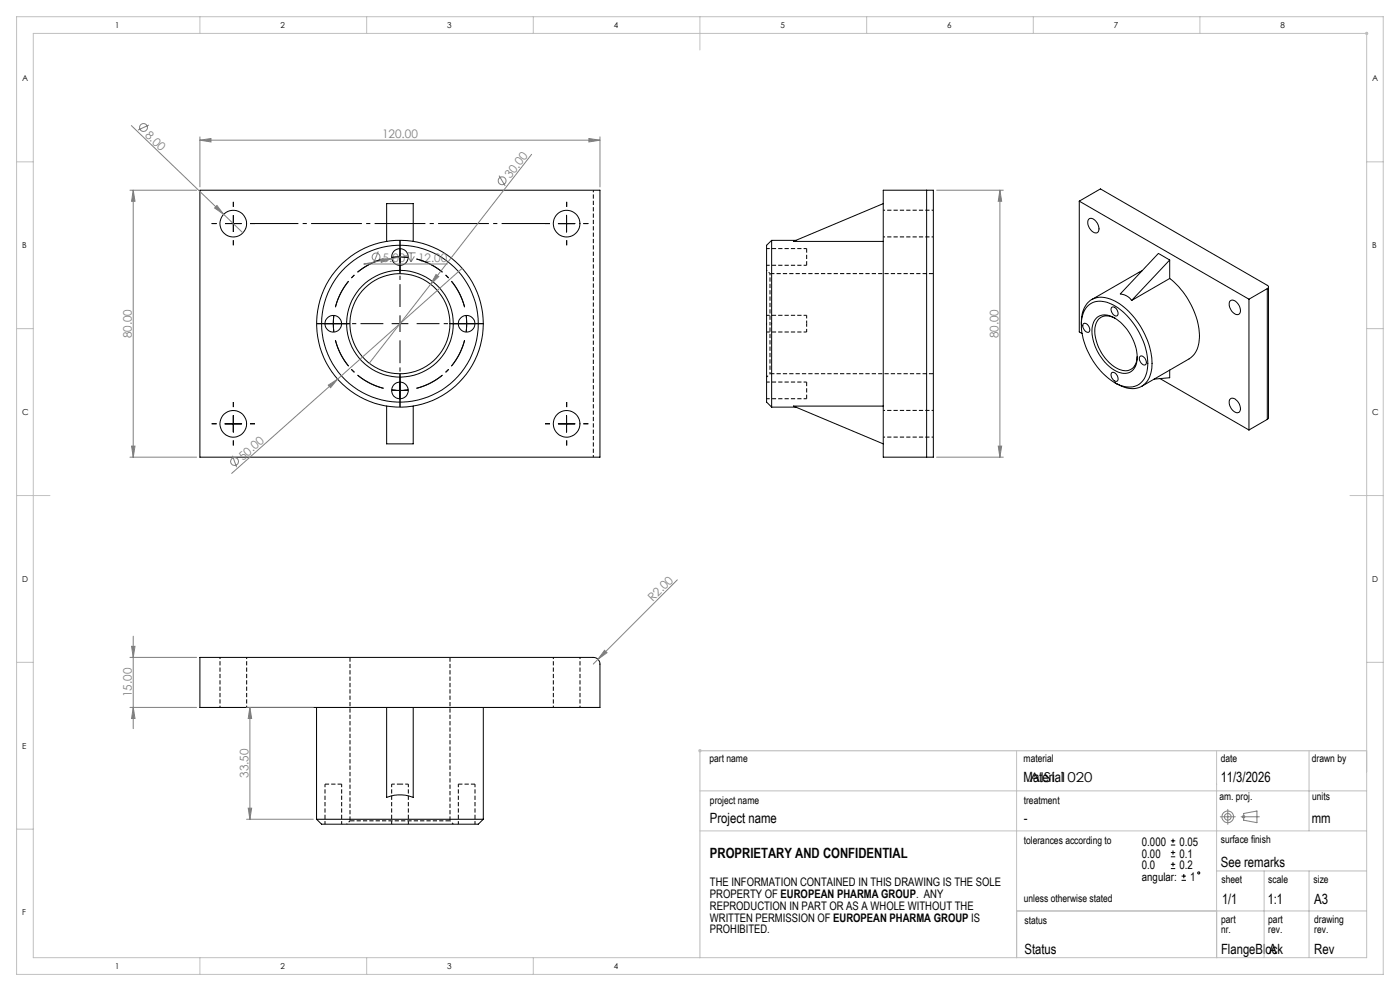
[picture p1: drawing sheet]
<svg xmlns="http://www.w3.org/2000/svg" width="420mm" height="297mm" viewBox="0 0 420 297" stroke-linecap="round" stroke-linejoin="round" font-family="sans-serif">
<path d="M178 57v80" fill="none" stroke="#000" stroke-width=".3" stroke-dasharray="1.3 .6" stroke-dashoffset=".6" stroke-linecap="butt"/>
<g fill="none" stroke="#000" stroke-width=".3">
<path d="M60 57h120v80h-120zM278 57h2v80h-2M278 57h-13v80h13M278 57v80M116 72.4v-11.4h8v11.4M167.5 67h5M170 64.5v5M231.5 72v50M231.5 72l-1.5 1.5v47l1.5 1.5M231.5 72h7.3M265 61l-27 11.4h27M323.8 60.3l6.3-3.7 50.1 28.9a.52 .52 0 0 1 .3 .5 .52 .52 0 0 1-.3 .5"/>
<path d="M323.8 60.3l50.9 29.4M323.8 60.3v39.2l.8 .5M326.7 65.6a2.25 2.25 0 0 1 2.8 2 1.34 1.34 0 0 1 .2 1.4 1.34 1.34 0 0 1-1.3 .8 3.1 3.1 0 0 1-1.7-4.2zM350.9 77.9l-3.4-2-11.4 12.2 1.2 .3 1 .5 1.2 1.2M350.9 77.9v5.6M350.9 77.9l-11.4 12.2M324.4 97.4a8 8 0 0 1 3.3-7.7 8.6 8.6 0 0 1 8.8 1.8 23.1 23.1 0 0 1 9 18.9 6.1 6.1 0 0 1-5.7 6.1 10.7 10.7 0 0 1-5.4-1.9M325 97a1.65 1.65 0 0 1 1.6 .8 1.65 1.65 0 0 1 0 1.8 1.81 1.81 0 0 1-1.6-2.6zM326.1 91.9a6.2 6.2 0 0 1 7.9-.5 21.5 21.5 0 0 1 10.2 19 5.6 5.6 0 0 1-8.2 5.1 21.2 21.2 0 0 1-11.5-19.6l.7-2.6zM328.8 95.4a4.3 4.3 0 0 1 5.7 0 14.3 14.3 0 0 1 6.5 13.4 3.8 3.8 0 0 1-5.9 2.5 14.3 14.3 0 0 1-7.4-13.6l.6-1.5zM333.6 92.1a1.72 1.72 0 0 1 1.6 2.5 1.72 1.72 0 0 1-1.6-2.5zM334.6 95.4a3.8 3.8 0 0 0-4.3-.3 3.8 3.8 0 0 0-1.9 3.8 13.3 13.3 0 0 0 7.9 12 3.6 3.6 0 0 0 4.8-3.7l.1-.4"/>
<path d="M342.6 81.2l-15.1 8.6M350.9 83.5a23.3 23.3 0 0 1 8.9 18.4 7 7 0 0 1-3.1 5.7l-14.2 8.2M350.9 83.5l-11.4 6.6M368.9 90.3a1.58 1.58 0 0 1 2.5 .7 2.36 2.36 0 0 1 .2 3.2 2.93 2.93 0 0 1-2.8-3.4zM374.7 89.7v39.2M380.2 86.5l-5.5 3.2M380.2 86.5v39.2M380.5 86v39.3l-.3 .4M117.5 116.9h5M120 114.5v5M333.6 111.7a1.76 1.76 0 0 1 1.6 2.5 1.76 1.76 0 0 1-1.6-2.5zM342 106.8a1.67 1.67 0 0 1 1.9 2.1 .81 .81 0 0 1-.8 .5 .81 .81 0 0 1-.8-.6 1.58 1.58 0 0 1-.3-2z"/>
<path d="M348 113.4l26.7 15.5M350.9 110.9v2.3l-4.7 .4M368.9 119.7a1.54 1.54 0 0 1 2.5 .7 2.36 2.36 0 0 1 .2 3.2 2.88 2.88 0 0 1-2.8-3.1zM67.5 127h5M70 124.5v5M116 121.7v11.3h8v-11.3M167.5 127h5M170 124.5v5M231.5 122h7.3M265 121.7h-27l27 11.3M380.2 125.7l-5.5 3.2M60 197h118a1.99 1.99 0 0 1 2 2v13h-120z"/>
<path d="M95 212v33.5M116 212v27a10.9 10.9 0 0 1 8 0v-27M145 212v33.5M95 245.5h50M95 245.5l1.5 1.5h47l1.5-1.5M351.3 253.3h1.3M351.3 252h1.3M351.3 256.8h1.3M351.3 255.5h1.3M351.3 259h1.3M351.9 251.4v1.2M351.9 254.9v1.2"/>
<path d="M351.9 258.4v1.3M351.3 260.3h1.3M354.5 263.8h1.3M354.5 262.6h1.3M355.1 261.9v1.3"/>
<circle cx="70" cy="67" r="4"/>
<circle cx="120" cy="77" r="2.5"/>
<circle cx="170" cy="67" r="4"/>
<circle cx="100" cy="97" r="2.51"/>
<circle cx="120" cy="97" r="15"/>
<circle cx="120" cy="97" r="23.5"/>
<circle cx="120" cy="97" r="25"/>
<circle cx="120" cy="97" r="16"/>
<circle cx="140" cy="97" r="2.5"/>
<circle cx="120" cy="117" r="2.49"/>
<circle cx="70" cy="127" r="4"/>
<circle cx="170" cy="127" r="4"/>
<circle cx="359.6" cy="261.6" r=".32"/>
</g>
<path d="M242 97v-2.5M242 99.5v-2.5M120 235h-2.5M122.5 235h-2.5" fill="none" stroke="#000" stroke-width=".3" stroke-dasharray="1.3 .6" stroke-dashoffset=".3" stroke-linecap="butt"/>
<path d="M280 82h-49M231 112h49M105 197v49M135 246h-30M135 246v-49" fill="none" stroke="#000" stroke-width=".3" stroke-dasharray="1.3 .6" stroke-dashoffset="-.1" stroke-linecap="butt"/>
<path d="M242 79.5v-5M242 119.5v-5M102.5 235h-5M142.5 235h-5" fill="none" stroke="#000" stroke-width=".3" stroke-dasharray="1.3 .6" stroke-linecap="butt"/>
<path d="M265 71h15M280 63h-15M231 97v-15M231 112v-15M265 131h15M280 123h-15M66 197v15M166 197v15M74 212v-15M174 212v-15" fill="none" stroke="#000" stroke-width=".3" stroke-dasharray="1.3 .6" stroke-dashoffset=".8" stroke-linecap="butt"/>
<path d="M230 79.5h12M242 74.5h-12M230 99.5h12M242 94.5h-12M230 119.5h12M242 114.5h-12M97.5 235v12M117.5 235v12M137.5 235v12M102.5 247v-12M122.5 247v-12M142.5 247v-12" fill="none" stroke="#000" stroke-width=".3" stroke-dasharray="1.3 .6" stroke-dashoffset=".4" stroke-linecap="butt"/>
<path d="M231 82l-1-1M230 113l1-1M105 246l-1 1M136 247l-1-1" fill="none" stroke="#000" stroke-width=".3" stroke-dasharray="1.3 .6" stroke-dashoffset=".7" stroke-linecap="butt"/>
<g fill="none" stroke="#808080" stroke-width=".3">
<path d="M39.4 37.6l27.7 26.6M44.7 37.5l-3.3 1.5M39 57h20M40 57l.5 3.3h-1zM40 57v80M60 42l3.3-.5v1zM60 41v15M60 42h120M149.7 52.6l1.9 3.1M159.5 46.2l-48.7 62.7M176.7 41.5l3.3 .5-3.3 .5zM180 41v15"/>
<path d="M281 57h20M300 57l.5 3.3h-1zM300 57v80M65.1 61.6l2 2.6-2.7-1.9zM67.1 64.2l5.7 5.6M113.5 75.3l-1.4 3.4M114.2 77.6l3.3-.1-3.1 1.1zM117.5 77.5l-8.3 1.6h25M122 75.8h2.7M122.3 76.8l1 1.7M122.4 76.5l-4.9 1M123.3 75.8v2.7"/>
<path d="M124.3 76.8l-1 1.7M130.8 82.3l.8 .6-2.4 2.3zM138.7 80.4l-37.4 33.2M98.5 115.4l2.8-1.8-2.1 2.6zM101.3 113.6l-31.8 28.3M39 137h20M39.5 133.7h1l-.5 3.3zM69.7 136.6l1.3 3.4M281 137h20M299.5 133.7h1l-.5 3.3zM203.2 173.8l-23.8 23.8M39 197h20"/>
<path d="M39.5 193.7h1l-.5 3.3zM40 190.7v27.7M179.4 197.6l-1.4 1.4M181.4 194.9l.7 .7-2.7 2zM39 212h20M40 212l.5 3.3h-1zM74 212h20M75 212l.5 3.3h-1zM75 212v33.5M74 245.5h20M74.5 242.2h1l-.5 3.3zM366.1 244.8h4.5"/>
<path d="M368.3 242.6v4.4M372.3 244.8h5.5M372.7 244.4l.8 .7M373.1 243.8l4-.7v3.5l-4-.8zM373.5 244.4l-.8 .7"/>
<circle cx="43" cy="38.2" r="1.18"/>
<circle cx="150.6" cy="54.2" r="1.17"/>
<circle cx="112.8" cy="77" r="1.18"/>
<circle cx="70.4" cy="138.3" r="1.18"/>
<circle cx="368.3" cy="244.8" r="1.75"/>
<circle cx="368.3" cy="244.8" r="1.01"/>
</g>
<g fill="none" stroke="#000" stroke-width=".3" stroke-dasharray="15.2 1.3 1.3 1.3" stroke-linecap="butt">
<path d="M65 67h-1.5M70 67v-2.5M70 67h-2.5M70 67v2.5M70 67h2.5M70 62v-1.5M70 72v1.5M75 67h1.5M120 77l-2.5 .2M120 77l2.5 .2M120 77v-2.5M120 77v2.5"/>
<path d="M120 74.5v-2.5M120 79.5v2.5M165 67h-1.5M170 62v-1.5M170 72v1.5M175 67h1.5M97.5 97h-2.5M100 97l.2 2.5M100 97l.2-2.5M100 97h-2.5M100 97h2.5M102.5 97h2.5"/>
<path d="M120 97v-2.5M120 97h-2.5M120 97v2.5M120 97h2.5M137.5 97h-2.5M140 97l-.2-2.5M140 97l-.2 2.5M140 97h2.5M140 97h-2.5M142.5 97h2.5M120 119.5v2.5M120 114.5v-2.5"/>
<path d="M65 127h-1.5M70 122v-1.5M70 132v1.5M75 127h1.5M165 127h-1.5M170 122v-1.5M170 132v1.5M175 127h1.5"/>
</g>
<path d="M115.1 77.6a20 20 0 0 0-14.5 14.5M139.4 92.1a20 20 0 0 0-14.5-14.5M100.6 101.9a20 20 0 0 0 14.5 14.5M124.9 116.4a20 20 0 0 0 14.5-14.5" fill="none" stroke="#000" stroke-width=".3" stroke-dasharray="15.2 1.3 1.3 1.3" stroke-dashoffset="6.4" stroke-linecap="butt"/>
<g fill="none" stroke="#c0c0c0" stroke-width=".3">
<path d="M5 5h410v287h-410zM60 5v5M110 5v5M160 5v5M210 5v10M260 5v5M310 5v5M360 5v5M409.6 9.7l.8 .7M410 9.5v277.5h-400v-277h400.5M410.4 9.7l-.8 .7M5 48.5h5"/>
<path d="M410 48.5h5M5 98.5h5M410 98.5h5M5 148.5h10M405 148.5h10M5 198.5h5M410 198.5h5M209.5 225h1M209.6 224.6l.7 .8M210 224.5v1M210 237h200M210.3 224.6l-.7 .8"/>
<path d="M305 225v62M365 225v62M392.7 225v24M5 248.5h5M210 249h200M305 273h105M365 261h45M379.2 261v26M392.7 261v25.9M60 287v5M110 287v5M160 287v5"/>
</g>
<path d="M75 67h90" fill="none" stroke="#000" stroke-width=".3" stroke-dasharray="15.2 1.3 1.3 1.3" stroke-dashoffset=".7" stroke-linecap="butt"/>
<path d="M115 97h-17.5M120 92v-17.5M125 97h17.5M120 102v17.5" fill="none" stroke="#000" stroke-width=".3" stroke-dasharray="15.2 1.3 1.3 1.3" stroke-dashoffset="8.4" stroke-linecap="butt"/>
<path d="M410 225h-200v62M305 287v-14h60v14" fill="none" stroke="#c0c0c0" stroke-width=".35"/>
<g fill="#808080">
<path d="M65.1 61.6l2 2.6-2.7-1.9z"/>
<path d="M114.2 77.6l3.3-.1-3.1 1.1z"/>
<path d="M98.5 115.4l2.8-1.8-2.1 2.6z"/>
<path d="M181.4 194.9l.7 .7-2.7 2z"/>
<path d="M130.8 82.3l.8 .6-2.4 2.3z"/>
<path d="M176.7 41.5l3.3 .5-3.3 .5zM60 42l3.3-.5v1z"/>
<path d="M40 212l.5 3.3h-1zM39.5 193.7h1l-.5 3.3z"/>
<path d="M40 57l.5 3.3h-1zM39.5 133.7h1l-.5 3.3zM75 212l.5 3.3h-1zM74.5 242.2h1l-.5 3.3zM300 57l.5 3.3h-1zM299.5 133.7h1l-.5 3.3z"/>
</g>
<g font-size="4.2">
<text x="307.1" y="234.3">Material</text>
<text x="366.2" y="234.4">11/3/2026</text>
<text x="213" y="246.6">Project name</text>
<text x="307.1" y="246.6">-</text>
<text x="393.5" y="246.6">mm</text>
<text x="213" y="257.1">PROPRIETARY AND CONFIDENTIAL</text>
<text x="366.2" y="259.9">See remarks</text>
<text x="366.6" y="270.9">1/1</text>
<text x="380.4" y="270.9">1:1</text>
<text x="394.2" y="270.9">A3</text>
<text x="307.3" y="286">Status</text>
<text x="366.3" y="286">FlangeBlock</text>
<text x="380.7" y="286">A</text>
<text x="394.3" y="286">Rev</text>
</g>
<text font-size="4.1" x="308.8" y="234.5">AISI 1020</text>
<g font-size="3.5" fill="#808080">
<text x="43.4" y="40.7" transform="rotate(44 43.4 40.7)">8.00</text>
<text x="114.6" y="41.5">120.00</text>
<text x="153.1" y="53.6" transform="rotate(-52 153.1 53.6)">30.00</text>
<text x="114.8" y="78.6">5.00</text>
<text x="125.4" y="78.6">12.00</text>
<text x="39.5" y="101.4" transform="rotate(-90 39.5 101.4)">80.00</text>
<text x="299.5" y="101.4" transform="rotate(-90 299.5 101.4)">80.00</text>
<text x="72.9" y="138.2" transform="rotate(-42 72.9 138.2)">50.00</text>
<text x="195.8" y="180.5" transform="rotate(-45 195.8 180.5)">R2.00</text>
<text x="39.5" y="208.9" transform="rotate(-90 39.5 208.9)">15.00</text>
<text x="74.5" y="233.1" transform="rotate(-90 74.5 233.1)">33.50</text>
</g>
<g font-size="3.5">
<text x="342.6" y="253.5">0.000</text>
<text x="342.6" y="257">0.00</text>
<text x="353.8" y="253.5">0.05</text>
<text x="353.8" y="257">0.1</text>
<text x="342.6" y="260.5">0.0</text>
<text x="353.8" y="260.5">0.2</text>
<text x="213" y="265.6">THE INFORMATION CONTAINED IN THIS DRAWING IS THE SOLE</text>
<text x="213" y="269.2">PROPERTY OF EUROPEAN PHARMA GROUP. ANY</text>
<text x="342.6" y="264.1">angular:</text>
<text x="357" y="264.1">1</text>
<text x="213" y="272.7">REPRODUCTION IN PART OR AS A WHOLE WITHOUT THE</text>
<text x="213" y="276.2">WRITTEN PERMISSION OF EUROPEAN PHARMA GROUP IS</text>
<text x="213" y="279.7">PROHIBITED.</text>
</g>
<g font-size="3.2">
<text x="212.8" y="228.4">part name</text>
<text x="307.1" y="228.4">material</text>
<text x="366.2" y="228.4">date</text>
<text x="393.5" y="228.4">drawn by</text>
<text x="365.9" y="239.8">am. proj.</text>
<text x="393.7" y="239.8">units</text>
<text x="213" y="241">project name</text>
<text x="307.1" y="241">treatment</text>
<text x="307.1" y="252.8">tolerances according to</text>
<text x="366.2" y="252.5">surface finish</text>
<text x="366.5" y="264.5">sheet</text>
<text x="380.5" y="264.5">scale</text>
<text x="394.1" y="264.5">size</text>
<text x="307.1" y="270.2">unless otherwise stated</text>
<text x="307.3" y="276.9">status</text>
<text x="366.3" y="276.5">part</text>
<text x="366.3" y="279.7">nr.</text>
<text x="380.5" y="276.5">part</text>
<text x="380.5" y="279.7">rev.</text>
<text x="394.3" y="276.5">drawing</text>
<text x="394.3" y="279.7">rev.</text>
</g>
<g font-size="2.5">
<text x="34.6" y="8.4">1</text>
<text x="84.2" y="8.4">2</text>
<text x="134.2" y="8.4">3</text>
<text x="184.2" y="8.4">4</text>
<text x="234.2" y="8.4">5</text>
<text x="284.2" y="8.4">6</text>
<text x="334.2" y="8.4">7</text>
<text x="384.2" y="8.4">8</text>
<text x="6.7" y="24.4">A</text>
<text x="411.7" y="24.4">A</text>
<text x="6.7" y="74.4">B</text>
<text x="411.7" y="74.4">B</text>
<text x="6.7" y="124.4">C</text>
<text x="411.7" y="124.4">C</text>
<text x="6.7" y="174.4">D</text>
<text x="411.7" y="174.4">D</text>
<text x="6.7" y="224.4">E</text>
<text x="6.7" y="274.4">F</text>
<text x="34.6" y="290.4">1</text>
<text x="84.2" y="290.4">2</text>
<text x="134.2" y="290.4">3</text>
<text x="184.2" y="290.4">4</text>
</g>
</svg>
